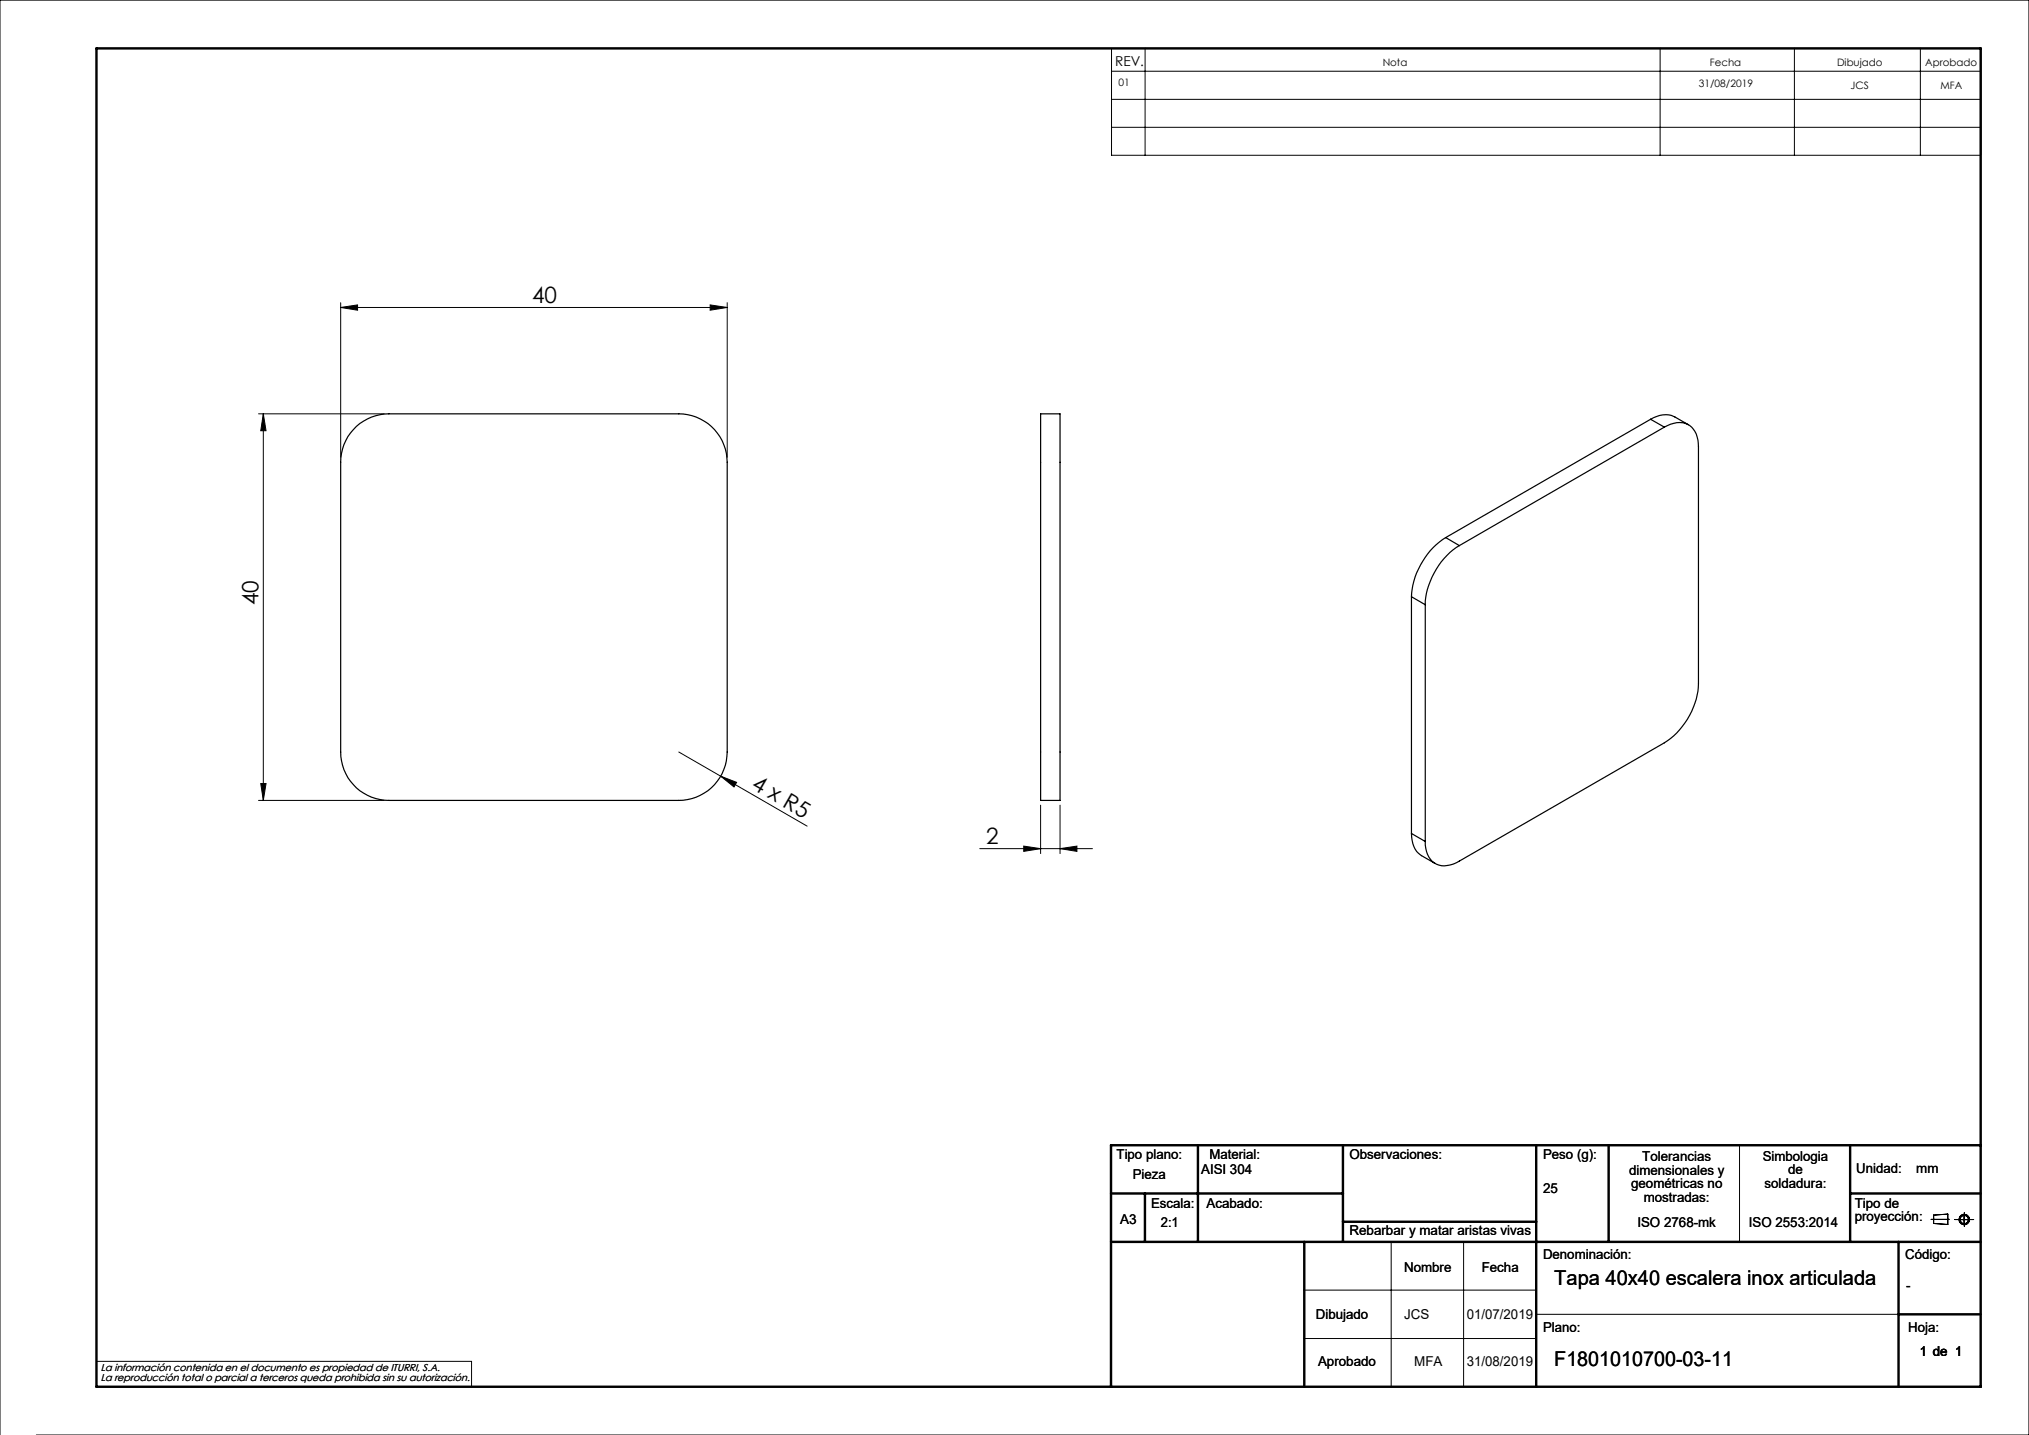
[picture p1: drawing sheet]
<svg xmlns="http://www.w3.org/2000/svg" width="420mm" height="297mm" viewBox="0 0 420 297" stroke-linecap="round" stroke-linejoin="round" font-family="sans-serif">
<g fill="none" stroke="#000" stroke-width=".21">
<path d="M230.1 10h179.9v22.1h-179.9zM230.1 14.7h179.9M237 10v22.1M343.6 10v22.1M371.4 10v22.1M397.5 10v22.1M230.1 20.6h179.9M230.1 26.3h179.9M70.5 63.6l3.5-.5v1.1zM70.5 62.6v32M70.5 63.6h80M147 63.1l3.5 .5-3.5 .6z"/>
<path d="M150.5 62.6v32M53.5 85.7h26M54.5 85.7v80M54.5 85.7l.6 3.4h-1.1zM140.5 155.6l26.6 15.4M53.5 165.7h26M54 162.2h1.1l-.6 3.5zM149.2 160.7l3.3 1.2-.6 1zM202.8 175.6h23.3M211.9 175.1l3.5 .5-3.5 .6zM215.4 166.6v10.1M219.4 175.6l3.5-.5v1.1z"/>
<path d="M219.4 166.6v10.1M360.1 237v20M288 257v30M303 257v30M399.7 252.4h3.8M400.3 251.5l2.9-.2v2.1l-2.9-.2zM404.6 252.4h4M406.6 251v2.8M270 267h48M270 277h48M318 272h75M0 297v-297h420v297h-412.5"/>
<path d="M20 281.8h77.6v5.2"/>
<circle cx="406.6" cy="252.4" r=".86"/>
<circle cx="406.6" cy="252.4" r="1.07"/>
</g>
<g fill="none" stroke="#000" stroke-width=".5">
<path d="M20 10h390v277h-390zM248 237v20M278 237v20M318 237v50M333 237v20M383 237v20M410 237h-180v50M230 257h180M230 247h48M237 247v10M270 257v30M278 252.9h40"/>
<path d="M383 247h27M393 257v30M393 272h17"/>
</g>
<g fill="#000">
<path d="M149.2 160.7l3.3 1.2-.6 1z"/>
<path d="M147 63.1l3.5 .5-3.5 .6zM70.5 63.6l3.5-.5v1.1z"/>
<path d="M54 162.2h1.1l-.6 3.5zM54.5 85.7l.6 3.4h-1.1z"/>
<path d="M211.9 175.1l3.5 .5-3.5 .6zM219.4 175.6l3.5-.5v1.1z"/>
</g>
<g fill="none" stroke="#000" stroke-width=".25">
<path d="M73.8 88.3a10 10 0 0 1 6.7-2.6h60a10 10 0 0 1 10 10v59.9a10 10 0 0 1-10 10.1h-60a10 10 0 0 1-10-10.1v-59.9a10 10 0 0 1 3.3-7.4zM215.4 85.7h4v80h-4zM341.7 86.8a5.1 5.1 0 0 1 5-.5l2.8 1.6M341.7 86.8l2.8 1.6M341.7 86.8l-42.4 24.5M344.5 88.4a4.6 4.6 0 0 1 5.7 0l.3 .4a6.1 6.1 0 0 1 1.1 3.7v49a15.6 15.6 0 0 1-7.1 12.2l-42.4 24.5a4.6 4.6 0 0 1-5.7 .1l-.6-.9-.5-1.2-.3-2M344.5 88.4l-42.4 24.5M299.3 111.3a15.8 15.8 0 0 0-7.1 12.2M299.3 111.3l2.8 1.6M302.1 112.9a15.5 15.5 0 0 0-7.1 12.3M292.2 123.5l2.8 1.7M292.2 123.5v49"/>
<path d="M295 125.2v49M292.2 172.5a5.1 5.1 0 0 0 2.1 4.6l2.8 1.6M292.2 172.5l2.8 1.7"/>
</g>
<g font-size="4.7">
<text x="110.2" y="62.6">40</text>
<text x="53.5" y="125.3" transform="rotate(-90 53.5 125.3)">40</text>
<text x="155.4" y="163.1" transform="rotate(30 155.4 163.1)">4 x R5</text>
<text x="204.1" y="174.6">2</text>
</g>
<g font-size="4.2">
<text x="321.7" y="265.9">Tapa 40x40 escalera inox articulada</text>
<text x="321.7" y="282.8">F1801010700-03-11</text>
</g>
<g font-size="2.8">
<text x="230.8" y="13.6">REV.</text>
<text x="231.1" y="239.9">Tipo plano:</text>
<text x="250.3" y="239.9">Material:</text>
<text x="279.3" y="239.9">Observaciones:</text>
<text x="319.4" y="239.9">Peso (g):</text>
<text x="234.5" y="244.1">Pieza</text>
<text x="248.6" y="243">AISI 304</text>
<text x="337.2" y="243.1">dimensionales y</text>
<text x="337.6" y="246">geométricas no</text>
<text x="339.9" y="240.3">Tolerancias</text>
<text x="364.9" y="240.2">Simbologia</text>
<text x="365.3" y="245.9">soldadura:</text>
<text x="370.1" y="243">de</text>
<text x="384.2" y="242.7">Unidad:</text>
<text x="396.7" y="242.7">mm</text>
<text x="238.3" y="250">Escala:</text>
<text x="249.7" y="250">Acabado:</text>
<text x="319.4" y="246.9">25</text>
<text x="340.2" y="248.8">mostradas:</text>
<text x="383.9" y="250">Tipo de</text>
<text x="231.9" y="253.4">A3</text>
<text x="240.3" y="254">2:1</text>
<text x="279.3" y="255.7">Rebarbar y matar aristas vivas</text>
<text x="338.9" y="254">ISO 2768-mk</text>
<text x="362" y="254">ISO 2553:2014</text>
<text x="383.9" y="252.8">proyección:</text>
<text x="290.6" y="263.3">Nombre</text>
<text x="306.7" y="263.3">Fecha</text>
<text x="319.4" y="260.6">Denominación:</text>
<text x="394.4" y="260.6">Código:</text>
<text x="394.6" y="266.9">-</text>
<text x="272.4" y="273">Dibujado</text>
<text x="290.6" y="273">JCS</text>
<text x="303.6" y="273">01/07/2019</text>
<text x="319.4" y="275.8">Plano:</text>
<text x="395" y="275.8">Hoja:</text>
<text x="397.4" y="280.6">1 de 1</text>
<text x="272.8" y="282.8">Aprobado</text>
<text x="292.7" y="282.8">MFA</text>
<text x="303.6" y="282.8">31/08/2019</text>
</g>
<g font-size="2.1">
<text x="231.5" y="17.8">01</text>
<text x="286.2" y="13.6">Nota</text>
<text x="353.9" y="13.6">Fecha</text>
<text x="380.3" y="13.6">Dibujado</text>
<text x="398.5" y="13.6">Aprobado</text>
<text x="351.7" y="18">31/08/2019</text>
<text x="383.1" y="18.3">JCS</text>
<text x="401.7" y="18.3">MFA</text>
<text x="20.8" y="283.7">La información contenida en el documento es propiedad de ITURRI, S.A.</text>
<text x="20.8" y="285.7">La reproducción total o parcial a terceros queda prohibida sin su autorización.</text>
</g>
</svg>
